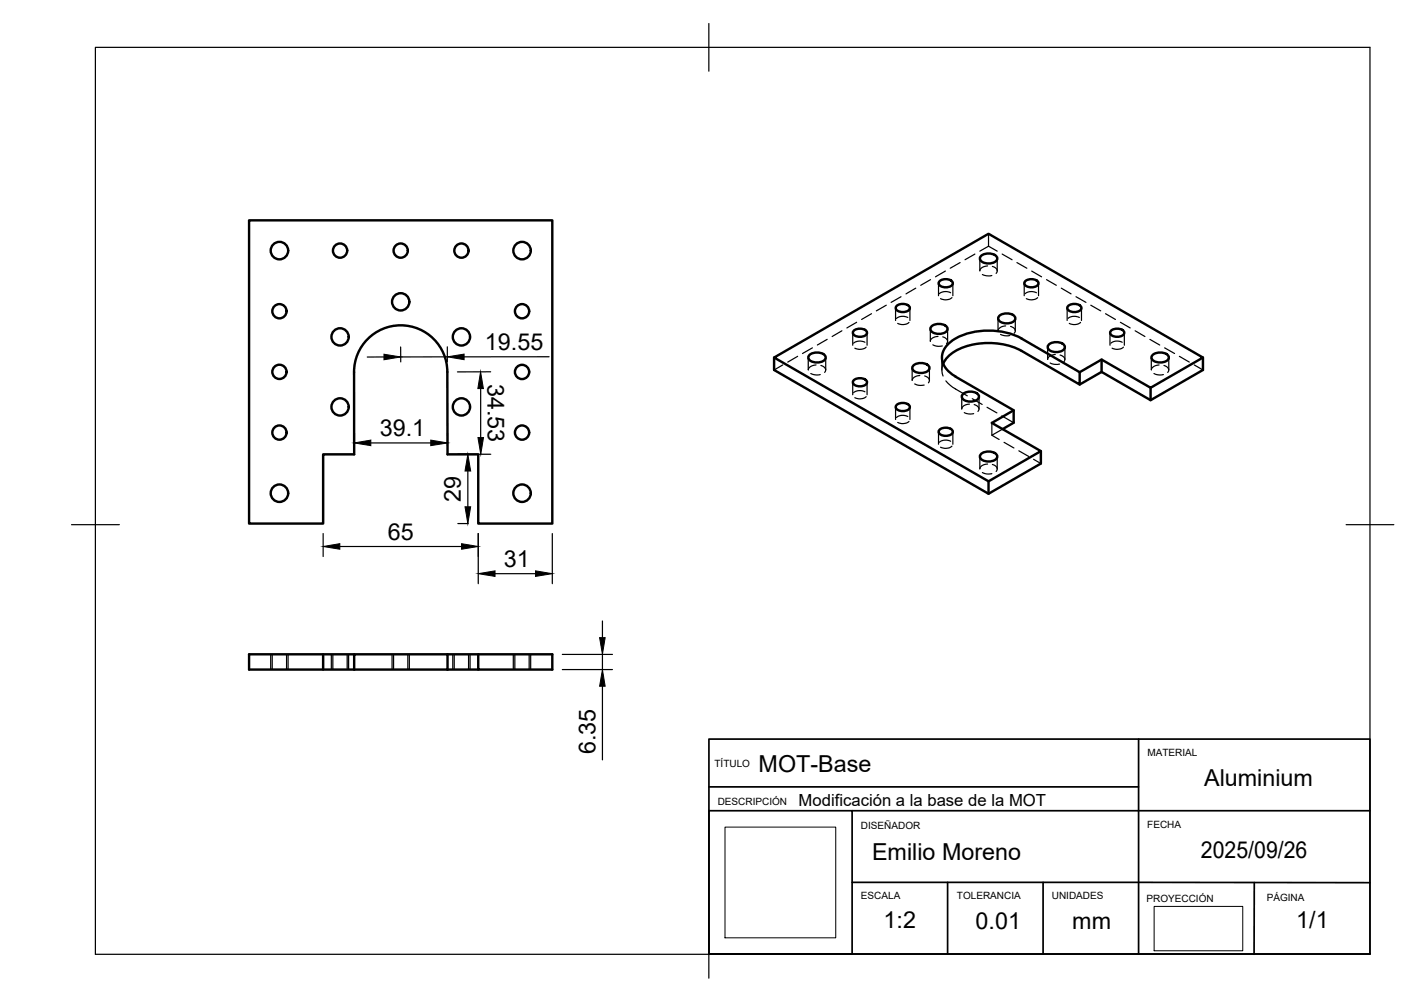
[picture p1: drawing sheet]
<svg xmlns="http://www.w3.org/2000/svg" width="297mm" height="210mm" viewBox="0 0 297 210" stroke-linecap="round" stroke-linejoin="round" font-family="sans-serif">
<!-- layer: Visible -->
<g fill="none" stroke="#000" stroke-width=".51">
<path d="M52.2 46.2h63.5v63.5h-15.5v-14.5h-6.5v-17.3a9.8 9.8 0 0 0-9.8-9.8 9.8 9.8 0 0 0-9.7 9.8v17.3h-6.5v14.5h-15.5zM196.8 59a1.95 1.95 0 0 1 2.8 .2 1.29 1.29 0 0 1-1.7 1 1.14 1.14 0 0 1-1.3-1zM205.4 53.7a2.42 2.42 0 0 1 3.5 .3 1.49 1.49 0 0 1-1.8 1.2 1.49 1.49 0 0 1-1.8-1.2zM214.7 59a1.95 1.95 0 0 1 2.8 .2 1.29 1.29 0 0 1-1.7 1 1.14 1.14 0 0 1-1.2-1zM162.2 74.9v2.6l44.9 25.9 10.9-6.3v-2.6M169.5 74.4a2.42 2.42 0 0 1 3.5 .3 1.49 1.49 0 0 1-1.9 1.2 1.49 1.49 0 0 1-1.8-1.2zM178.8 79.7a1.95 1.95 0 0 1 2.8 .2 1.29 1.29 0 0 1-1.7 1 1.14 1.14 0 0 1-1.2-1zM178.8 69.3a1.95 1.95 0 0 1 2.8 .3 1.29 1.29 0 0 1-1.7 1 1.14 1.14 0 0 1-1.2-1zM187.8 64.1a1.95 1.95 0 0 1 2.8 .3 1.29 1.29 0 0 1-1.7 1 1.14 1.14 0 0 1-1.3-1zM191.3 76.6a2.38 2.38 0 0 1 3.4 .3 1.47 1.47 0 0 1-1.8 1.2 1.47 1.47 0 0 1-1.8-1.2zM195.1 68.4a2.38 2.38 0 0 1 3.4 .3 1.47 1.47 0 0 1-1.8 1.2 1.47 1.47 0 0 1-1.8-1.2zM197.6 76.2a7.9 7.9 0 0 1 5.7-3.9 15.4 15.4 0 0 1 10.7 1.2l12.2 7.1v-2.6"/>
<path d="M200.2 78.9l12.1 7.1v2.6l-2.3 1.3M209.3 66.2a2.38 2.38 0 0 1 3.4 .3 1.47 1.47 0 0 1-1.8 1.2 1.47 1.47 0 0 1-1.8-1.2zM219.6 72.2a2.38 2.38 0 0 1 3.5 .4 1.47 1.47 0 0 1-1.8 1.2 1.47 1.47 0 0 1-1.8-1.2zM223.7 64.1a1.95 1.95 0 0 1 2.8 .3 1.29 1.29 0 0 1-1.7 1 1.14 1.14 0 0 1-1.2-1zM226.2 78l-12.2-7.1a14.9 14.9 0 0 0-14.8 .6 3.9 3.9 0 0 0 0 6.7l1 .7M226.2 78l4.6-2.7 10.2 5.9 11-6.3-44.9-25.9-44.9 25.9 44.9 25.9 10.9-6.3-10.2-5.9 4.5-2.6M230.8 75.3v2.6M232.7 69.3a1.95 1.95 0 0 1 2.8 .3 1.29 1.29 0 0 1-1.7 1 1.14 1.14 0 0 1-1.2-1zM241.4 74.4a2.42 2.42 0 0 1 3.4 .3 1.49 1.49 0 0 1-1.8 1.2 1.49 1.49 0 0 1-1.8-1.2zM252 74.9v2.6l-11 6.3-10.2-5.9-4.6 2.7M187.8 84.9a1.95 1.95 0 0 1 2.8 .2 1.29 1.29 0 0 1-1.7 1 1.14 1.14 0 0 1-1.3-1zM196.8 90.1a1.95 1.95 0 0 1 2.8 .2 1.29 1.29 0 0 1-1.7 1 1.14 1.14 0 0 1-1.3-1z"/>
<path d="M201.7 82.6a2.38 2.38 0 0 1 3.4 .3 1.47 1.47 0 0 1-1.8 1.2 1.47 1.47 0 0 1-1.8-1.2zM205.4 95.2a2.42 2.42 0 0 1 3.5 .3 1.49 1.49 0 0 1-1.8 1.2 1.49 1.49 0 0 1-1.8-1.2zM241 81.2v2.6M207.1 100.8v2.6M67.7 137.1v3.2M74.2 137.1h19.5v3.2h-19.5zM74.2 137.1h-22v3.2h22M93.7 137.1h22v3.2h-15.5v-3.2M93.7 140.3h6.5"/>
<circle cx="58.5" cy="52.5" r="1.83"/>
<circle cx="71.2" cy="52.5" r="1.49"/>
<circle cx="83.9" cy="52.5" r="1.49"/>
<circle cx="96.7" cy="52.5" r="1.49"/>
<circle cx="109.4" cy="52.5" r="1.83"/>
<circle cx="58.5" cy="77.9" r="1.49"/>
<circle cx="58.5" cy="65.2" r="1.49"/>
<circle cx="71.2" cy="70.6" r="1.81"/>
<circle cx="83.9" cy="63.2" r="1.81"/>
<circle cx="96.7" cy="70.6" r="1.81"/>
<circle cx="109.4" cy="77.9" r="1.49"/>
<circle cx="109.4" cy="65.2" r="1.49"/>
<circle cx="58.5" cy="90.6" r="1.49"/>
<circle cx="71.2" cy="85.2" r="1.81"/>
<circle cx="96.7" cy="85.2" r="1.81"/>
<circle cx="109.4" cy="90.6" r="1.49"/>
<circle cx="58.5" cy="103.3" r="1.83"/>
<circle cx="109.4" cy="103.3" r="1.83"/>
</g>
<!-- layer: Hidden -->
<g fill="none" stroke="#000" stroke-width=".25">
<path d="M194.9 58.6l-2 1.2M196.6 59.3v2.6M198 56.8l-2 1.2M199.6 59.3v2.6M201.1 55l-2 1.2M204.2 53.2l-2.1 1.2M205.3 52.6l1.8-1 1.8 1M205.3 54.2v2.6M205.8 57.5l.9 .3 1.1-.1M206.9 55.7a1.54 1.54 0 0 0-1.6 1M207.1 49v2.6M207.9 55.8a.9 .9 0 0 1 .8 .5 .9 .9 0 0 1 0 1"/>
<path d="M208.9 54.2v2.6M209.9 53.2l2.1 1.2M213 55l2.1 1.2M214.5 59.3v2.6M216.1 56.8l2.1 1.2M217.6 59.3v2.6M219.2 58.6l2.1 1.2M164 76.4l-1.8 1.1M167.1 74.6l-2.1 1.3M169.3 74.9v2.6M169.8 78.2l1.3 .4 .7-.1M170.2 72.9l-2.1 1.2"/>
<path d="M170.9 76.4a1.53 1.53 0 0 0-1.6 1M172 76.6a.91 .91 0 0 1 .8 .4 .91 .91 0 0 1-.1 1M173 74.9v2.6M173.3 71.1l-2.1 1.2M176.4 69.3l-2.1 1.2M178.6 69.7v2.6M179.5 67.5l-2.1 1.2M181.2 71.7a2.21 2.21 0 0 0-2.4 .2M181.4 72.7a2.19 2.19 0 0 1-2.3 .2M181.6 69.7v2.6M182.6 65.7l-2.1 1.2M185.7 63.9l-2.1 1.2"/>
<path d="M187.6 64.5v2.6M188.7 62.2l-2 1.1M190.2 66.5a2.21 2.21 0 0 0-2.4 .2M190.4 67.5a2.19 2.19 0 0 1-2.4 .2M190.6 64.5v2.6M191.1 77.1v2.6M191.8 60.4l-2 1.2M192.7 78.7a1.48 1.48 0 0 0-1.6 .9M193.7 78.8a.91 .91 0 0 1 .8 .4 .91 .91 0 0 1 0 1M194.7 77.1v2.6M194.9 68.9v2.6M195.4 72.2l.9 .3h1.1"/>
<path d="M196.5 70.5a1.49 1.49 0 0 0-1.6 1M197.3 74.9v2.6M197.5 70.6a.89 .89 0 0 1 .9 .4 .89 .89 0 0 1-.1 1M197.5 76.2l-.1 .5a3.4 3.4 0 0 0 .1 2.1M198.1 79.8l.4 .4a14.1 14.1 0 0 0 4.1 2.7M198.5 68.9v2.6M199.1 61.3a2.18 2.18 0 0 0-2.3 .2M199.4 62.3a2.24 2.24 0 0 1-2.4 .3M209.1 66.7v2.6M209.6 70.1l.9 .2h1.1M210.7 68.3a1.5 1.5 0 0 0-1.6 1M211.7 68.4a.89 .89 0 0 1 .8 .5 .89 .89 0 0 1-.1 .9"/>
<path d="M212.7 66.7v2.6M217.1 61.3a2.21 2.21 0 0 0-2.4 .2M217.4 62.3a2.19 2.19 0 0 1-2.4 .3M219.5 72.7v2.6M220 76l.9 .3h1.1M221.1 74.3a1.53 1.53 0 0 0-1.6 1M222.1 74.4a.89 .89 0 0 1 .8 .4 .89 .89 0 0 1-.1 1M222.3 60.4l2.1 1.2M223.1 72.7v2.6M223.5 64.5v2.6M225.4 62.2l2.1 1.1M226.1 66.5a2.21 2.21 0 0 0-2.4 .2"/>
<path d="M226.4 67.5a2.19 2.19 0 0 1-2.4 .2M226.5 64.5v2.6M228.5 63.9l2.1 1.2M231.6 65.7l2.1 1.2M232.5 69.7v2.6M234.7 67.5l2 1.2M235.1 71.7a2.21 2.21 0 0 0-2.4 .2M235.3 72.7a2.19 2.19 0 0 1-2.3 .2M235.5 69.7v2.6M237.8 69.3l2 1.2M240.9 71.1l2 1.2M241.2 74.9v2.6"/>
<path d="M241.7 78.2l1.3 .4 .7-.1M242.8 76.4a1.53 1.53 0 0 0-1.6 1M243.8 76.6a.91 .91 0 0 1 .9 .4 .91 .91 0 0 1-.1 1M244 72.9l2 1.2M244.8 74.9v2.6M247.1 74.6l2 1.3M250.2 76.4l1.8 1.1M178.6 80.1v2.6M181.2 82.1a2.21 2.21 0 0 0-2.4 .2M181.4 83.1a2.19 2.19 0 0 1-2.3 .2M181.6 80.1v2.6M187.6 85.3v2.6"/>
<path d="M190.2 87.3a2.21 2.21 0 0 0-2.4 .2M190.4 88.3a2.19 2.19 0 0 1-2.4 .2M190.6 85.3v2.6M191.6 80.4l.9 .3h1.1M196.6 90.5v2.6M199.1 92.4a2.18 2.18 0 0 0-2.3 .2M199.4 93.5a2.24 2.24 0 0 1-2.4 .2M199.6 90.5v2.6M201.5 83.1v2.6M202 86.4l.9 .3 1.1-.1M203.1 84.7a1.49 1.49 0 0 0-1.6 .9M203.7 83.5l2 1.2"/>
<path d="M204.1 84.8a.88 .88 0 0 1 .8 .4 .88 .88 0 0 1 0 1M205.1 83.1v2.6M205.3 95.6v2.6M205.8 99l.9 .3 1.1-.1M206.8 85.3l2 1.2M206.9 97.2a1.5 1.5 0 0 0-1.6 1M207.8 88.6v2.6M207.9 97.3a.91 .91 0 0 1 .8 .5 .91 .91 0 0 1 0 1M208.9 95.6v2.6M209.8 87.1l2.5 1.5M210 89.9l-2.2 1.3 1.5 .9M210.3 92.7l2.1 1.1"/>
<path d="M213.4 94.4l2.1 1.2M216.5 96.2l1.5 .9M56.7 137.1v3.2M57 137.1v3.2M60 137.1v3.2M60.3 137.1v3.2M69.4 137.1v3.2M69.7 137.1v3.2M72.7 137.1v3.2M73 137.1v3.2M74.2 137.1v3.2M82.1 137.1v3.2"/>
<path d="M82.4 137.1v3.2M85.4 137.1v3.2M85.7 137.1v3.2M94.8 137.1v3.2M95.1 137.1v3.2M98.1 137.1v3.2M98.5 137.1v3.2M107.5 137.1v3.2M107.8 137.1v3.2M110.8 137.1v3.2M111.2 137.1v3.2"/>
</g>
<!-- layer: BORDER -->
<path d="M20 9.9h267v190h-267zM148.5 4.9v10M15 109.9h10M282 109.9h10M148.5 194.9v10" fill="none" stroke="#000" stroke-width=".25"/>
<!-- layer: TITLEBLOCK -->
<path d="M148.5 154.8h138.5v45h-138.5zM238.5 154.8v45M148.5 169.8h30v30h-30zM148.5 164.8h90M178.5 169.8h108.5M178.5 184.8l108.5 .1M198.5 184.8v15M218.5 184.8v15M262.7 184.9v15" fill="none" stroke="#000" stroke-width=".36"/>
<path d="M151.9 173.3h23.2v23.2h-23.2zM241.8 189.9h18.5v9.3h-18.5z" fill="none" stroke="#000" stroke-width=".21"/>
<!-- layer: FD_Dimensions -->
<g fill="none" stroke="#000" stroke-width=".25">
<path d="M80.4 74.8h-3.5M83.9 72.7v3.1M93.7 72.7v3.1M93.7 74.8h-9.8M102.8 77.9h-7M115 74.7l-17.8 .1M74.2 90.7v2.4M77.7 92.8h12.5M93.7 90.7v2.4M95.8 95.2h7M98 98.7v7.5M100.7 81.4v10.3"/>
<path d="M67.7 111.8v4.8M71.2 114.5h25.5M95.9 109.7h2.2M100.2 111.8v10.5M115.7 111.8v10.5M103.7 120.2h8.5M117.8 137.1h10.5M126.2 130.1v3.5M126.2 137.1v3.2M117.8 140.3h10.5M126.2 143.8v15.4"/>
</g>
<g fill="#000" stroke="#000" stroke-width=".21">
<path d="M80.4 74.2l3.5 .6-3.5 .6zM93.7 74.8l3.5-.6v1.1zM74.2 92.8l3.5-.6v1.2zM90.2 92.2l3.5 .6-3.5 .6zM98 95.2l.6 3.5h-1.2zM100.7 77.9l.6 3.5h-1.2zM100.1 91.7h1.2l-.6 3.5zM67.7 114.5l3.5-.6v1.2zM96.7 113.9l3.5 .6-3.5 .6zM97.4 106.2h1.2l-.6 3.5zM100.2 120.2l3.5-.6v1.1zM112.2 119.6l3.5 .6-3.5 .5z"/>
<path d="M125.6 133.6h1.2l-.6 3.5zM126.2 140.3l.6 3.5h-1.2z"/>
</g>
<g font-size="4.9">
<text x="101.6" y="73.3">19.55</text>
<text x="102.2" y="80.4" transform="rotate(90 102.2 80.4)">34.53</text>
<text x="79.6" y="91.3">39.1</text>
<text x="96.5" y="105.1" transform="rotate(-90 96.5 105.1)">29</text>
<text x="81.2" y="113">65</text>
<text x="105.6" y="118.7">31</text>
<text x="124.7" y="158" transform="rotate(-90 124.7 158)">6.35</text>
<text x="158.9" y="161.7">MOT-Base</text>
<text x="252.2" y="164.8">Aluminium</text>
<text x="251.6" y="179.7">2025/09/26</text>
<text x="182.7" y="180.1">Emilio Moreno</text>
<text x="185.1" y="194.4">1:2</text>
<text x="204.4" y="194.5">0.01</text>
<text x="224.6" y="194.6">mm</text>
<text x="271.5" y="194.5">1/1</text>
</g>
<text font-size="3.5" x="167.3" y="168.8">Modificación a la base de la MOT</text>
<g font-size="2.1">
<text x="149.7" y="160.6">TÍTULO</text>
<text x="240.3" y="158.3">MATERIAL</text>
<text x="150.3" y="168.7">DESCRIPCIÓN</text>
<text x="180.3" y="173.7">DISEÑADOR</text>
<text x="240.3" y="173.4">FECHA</text>
<text x="180.3" y="188.4">ESCALA</text>
<text x="200.4" y="188.4">TOLERANCIA</text>
<text x="220.3" y="188.4">UNIDADES</text>
<text x="240.2" y="188.9">PROYECCIÓN</text>
<text x="265.3" y="188.7">PÁGINA</text>
</g>
</svg>
